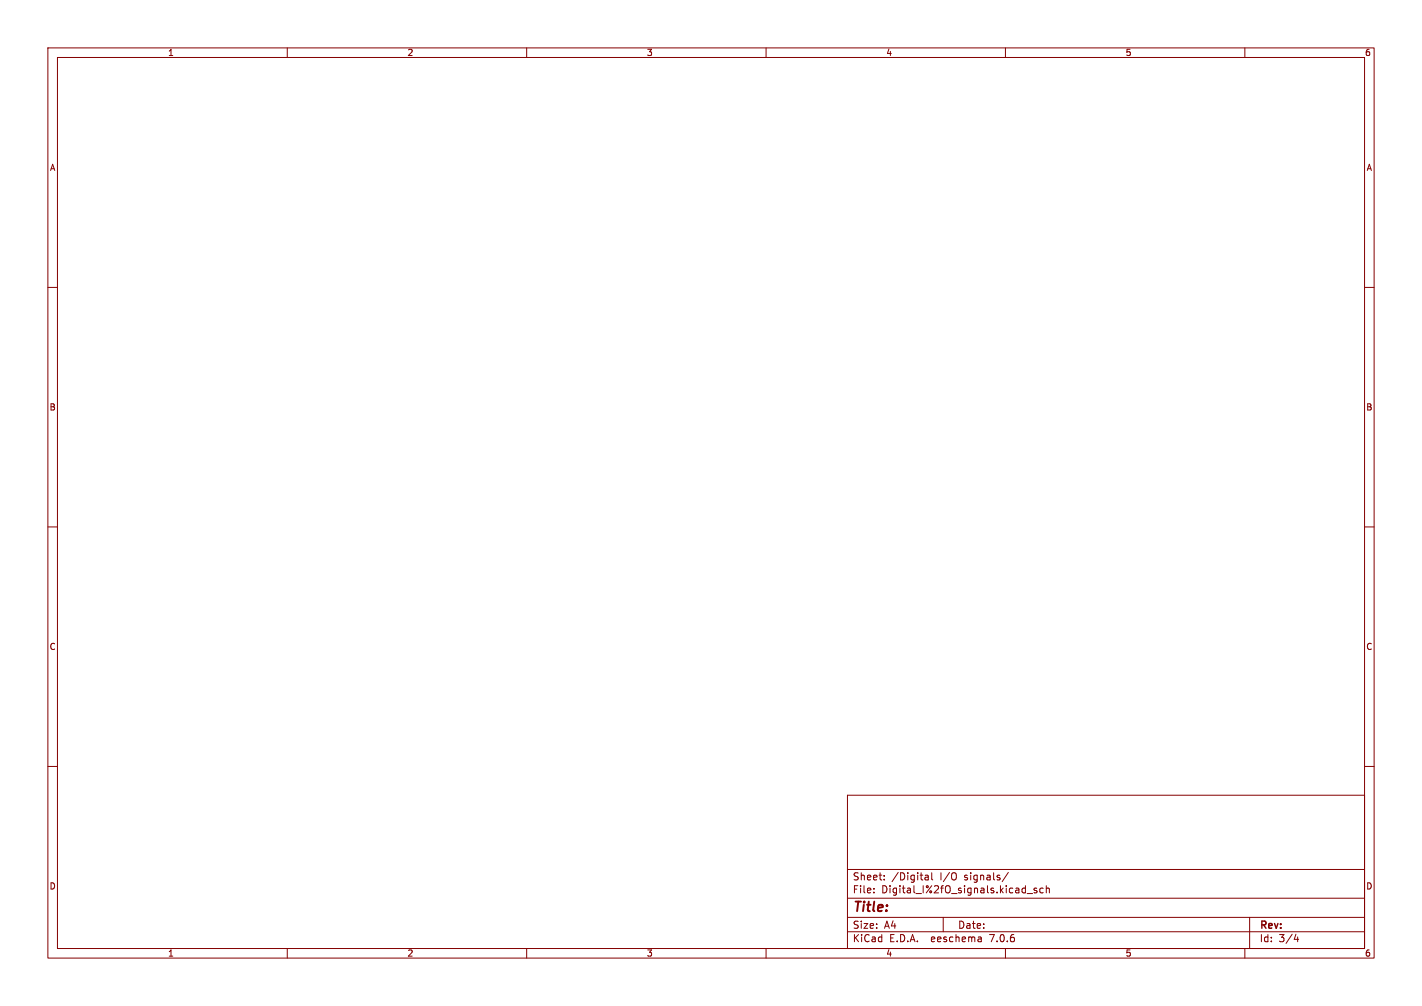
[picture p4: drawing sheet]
<svg xmlns="http://www.w3.org/2000/svg" width="297mm" height="210mm" viewBox="0 0 297 210" stroke-linecap="round" stroke-linejoin="round" font-family="sans-serif">
<g fill="none" stroke="#840000" stroke-width=".21">
<path d="M10 10h277v190h-277zM12 12h273v186h-273zM60 10v2M110 10v2M160 10v2M210 10v2M260 10v2M10 60h2M285 60h2M10 110h2M285 110h2M10 160h2"/>
<path d="M285 160h2M177 166h108v32h-108zM60 198v2M110 198v2M160 198v2M177 194.5h108M177 191.5h108M177 187.5h108M177 181.5h108M182.5 186.3v.1M182.5 185.5v.1M184.7 183.6v.1"/>
<path d="M184.7 182.8v.1M193.2 183.5l.2 .2 .5-.1M193.2 182.8h.6l.1 .9M193.9 183.1h-.5l-.2 .2M194.6 182.2v1.3l.2 .2M197 191.5v3M204.9 195.7l.1 .9M205 196.5l-.2 .1M205 196h-.2M210 198v2M210.6 182.1l-1.3 2M214.5 186.5h1.2"/>
<path d="M216.5 185.5l-.3-.1-.2 .2v.2l.5 .2v.3h-.5M217.9 185.5l-.4-.1-.3 .3 .1 .6h.6M218.5 185.5l.2-.1 .4 .1 .1 .9M218.5 184.9v1.5M260 198v2M261 191.5v6.5M270.7 195l-.4 1.1h.9M271 195.6v1"/>
</g>
<text font-size="2.8" fill="#840000" x="178" y="190.9">Title:</text>
<g font-size="2.1" fill="#840000">
<text x="178" y="184">Sheet:</text>
<text x="186.2" y="184">/Digital</text>
<text x="196.4" y="184">I/O</text>
<text x="201.5" y="184">signals/</text>
<text x="178" y="186.7">File:</text>
<text x="184.1" y="186.7">Digital_I%2fO_signals.kicad_sch</text>
<text x="178" y="196.9">KiCad</text>
<text x="178" y="194.1">Size:</text>
<text x="184.7" y="194.1">A4</text>
<text x="185.7" y="196.9">E.D.A.</text>
<text x="194.6" y="196.9">eeschema</text>
<text x="200" y="194.1">Date:</text>
<text x="207" y="196.9">7.0.6</text>
<text x="263" y="194.3">Rev:</text>
<text x="263" y="196.9">Id:</text>
<text x="267.1" y="196.9">3/4</text>
</g>
<g font-size="1.8" fill="#840000">
<text x="35" y="11.9">1</text>
<text x="85" y="11.9">2</text>
<text x="135" y="11.9">3</text>
<text x="185" y="11.9">4</text>
<text x="235" y="11.9">5</text>
<text x="285" y="11.9">6</text>
<text x="10.3" y="35.9">A</text>
<text x="285.3" y="35.9">A</text>
<text x="10.3" y="85.9">B</text>
<text x="285.3" y="85.9">B</text>
<text x="10.3" y="135.9">C</text>
<text x="285.3" y="135.9">C</text>
<text x="10.3" y="185.9">D</text>
<text x="285.3" y="185.9">D</text>
<text x="35" y="199.9">1</text>
<text x="85" y="199.9">2</text>
<text x="135" y="199.9">3</text>
<text x="185" y="199.9">4</text>
<text x="235" y="199.9">5</text>
<text x="285" y="199.9">6</text>
</g>
</svg>
